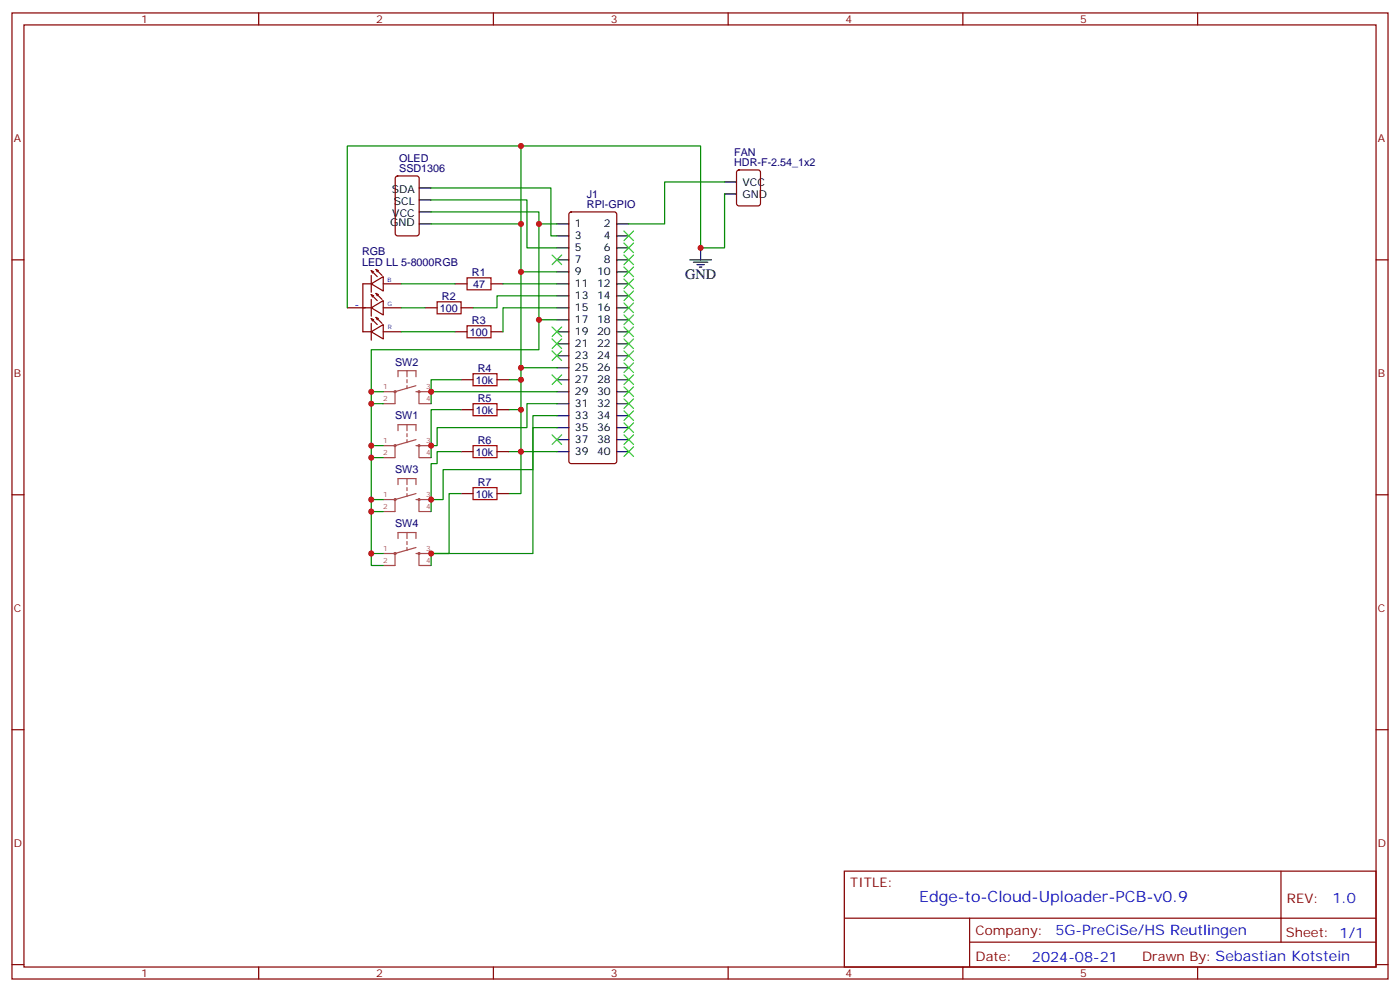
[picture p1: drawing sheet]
<svg xmlns="http://www.w3.org/2000/svg" width="412mm" height="292mm" viewBox="0 0 412 292" stroke-linecap="round" stroke-linejoin="round" font-family="sans-serif">
<g fill="none" stroke="#870000" stroke-width=".35">
<path d="M3.5 3.8h405.4v284.3h-405.4zM7.1 7.3h398.2v277.3h-398.2zM76.2 3.8v3.5M145.3 3.8v3.5M214.5 3.8v3.5M283.6 3.8v3.5M352.8 3.8v3.5M116.7 52l.4-.2h5.7l.6 .4 .1 16.5-.5 .7h-5.9l-.6-.4-.1-16.5zM217.2 50.2l.5-.2h5.6l.7 .5v9.4l-.4 .7h-5.9l-.7-.5v-9.4zM3.5 76.5h3.6M109.4 79.7l.3 .7M109.4 79.7l.7 .3"/>
<path d="M109.4 79.7l1.7 1.7M110.8 79.3l.3 .7M110.8 79.3l.7 .4M110.8 79.3l1.7 1.8M167.8 62.6l.5-.2h12.7l.5 .2 .2 .5v72.6l-.3 .5-.4 .3h-12.7l-.5-.3-.2-.5v-72.6zM405.3 76.5h3.6M102.3 90.6h7.1M109.4 97.7l3.5-2.2v4.3zM109.4 90.6l3.5-2.1v4.2zM109.4 83.5l3.5-2.1v4.3zM109.4 83.5h-2.5v14.1h2.5M109.4 93.8l.3 .7"/>
<path d="M109.4 93.8l.7 .3M109.4 93.8l1.7 1.7M109.4 81.1v4.9M109.4 88.1v5M109.4 95.2v4.9M109.4 86.7l.3 .7M109.4 86.7l.7 .4M109.4 86.7l1.7 1.8M110.8 93.4l.3 .7M110.8 93.4l.7 .4M110.8 93.4l1.7 1.8M110.8 86.4l.3 .7"/>
<path d="M110.8 86.4l.7 .3M110.8 86.4l1.7 1.7M112.9 97.6h5.3M112.9 90.6h5.3M112.9 83.5h5.3M125.2 90.6h3.6M134.1 97.6h3.5M134.1 83.5h3.5M135.8 90.6h3.5M144.6 97.6h3.6M144.6 83.5h3.6M135.8 111.8h3.5"/>
<path d="M146.4 111.8h3.5M135.8 120.6h3.5M135.8 132.9h3.5M146.4 120.6h3.5M146.4 132.9h3.5M3.5 145.6h3.6M135.8 145.3h3.5M146.4 145.3h3.5M405.3 145.6h3.6M3.5 214.8h3.6M405.3 214.8h3.6M248.7 256.4h156.6v28.2h-156.6z"/>
<path d="M377.3 256.4v20.9M248.7 270.2h156.5M285.6 277.3h119.6M285.6 270.2v14.2M3.5 283.9h3.6M76.2 284.6v3.5M145.3 284.6v3.5M214.5 284.6v3.5M283.6 284.6v3.5M352.8 284.6v3.5M405.3 283.9h3.6"/>
</g>
<g fill="none" stroke="#000" stroke-width=".35">
<path d="M123.5 58.8h3.5M123.5 55.3h3.5M213.4 53.6h3.6M213.4 57.1h3.6M123.5 65.9h3.5M123.5 62.4h3.5M164 65.9h3.6M164 69.4h3.6M164 73h3.6M164 76.5h3.6M181.7 65.9h3.5M181.7 69.4h3.5"/>
<path d="M181.7 73h3.5M181.7 76.5h3.5M203.2 76.5h6.3M204.3 77.2h4.2M205.3 77.9h2.1M206 78.6h.7M206.4 73v3.5M164 80h3.6M164 83.5h3.6M164 87.1h3.6M164 90.6h3.6M164 94.1h3.6"/>
<path d="M164 97.6h3.6M181.7 80h3.5M181.7 83.5h3.5M181.7 87.1h3.5M181.7 90.6h3.5M181.7 94.1h3.5M181.7 97.6h3.5M164 101.2h3.6M164 104.7h3.6M164 108.2h3.6M164 111.8h3.6M164 115.3h3.6"/>
<path d="M164 118.8h3.6M181.7 101.2h3.5M181.7 104.7h3.5M181.7 108.2h3.5M181.7 111.8h3.5M181.7 115.3h3.5M181.7 118.8h3.5M164 122.3h3.6M164 125.9h3.6M164 129.4h3.6M164 132.9h3.6M181.7 122.3h3.5"/>
<path d="M181.7 125.9h3.5M181.7 129.4h3.5M181.7 132.9h3.5"/>
</g>
<g fill="none" stroke="#008700" stroke-width=".35">
<path d="M127 55.3h35.3v14.1h1.7M127 58.8h28.2v14.2h8.8M153.5 43h-51.2v47.6M213.4 57.1v15.9h-7v-30h-52.9v37h10.5M213.4 53.6h-17.6v12.3h-10.6M127 62.4h31.7v3.5M127 65.9h26.5M164 65.9h-5.3v28.2h5.3M118.2 83.5h15.9M118.2 90.6h7M118.2 97.6h15.9M148.2 83.5h15.8"/>
<path d="M153.5 80v52.9h10.5M158.7 94.1v8.8h-49.3v12.4M164 87.1h-17.6v3.5h-7.1M164 90.6h-15.8v7M109.4 118.8v12.4h3.5M112.9 115.3h-3.5v3.5h3.5M135.8 111.8h-8.8v3.5M149.9 111.8h3.6M153.5 108.2h10.5M164 115.3h-37v3.5M164 118.8h-8.8v7.1h-26.4v5.3h-1.8M109.4 131.2v3.5h3.5"/>
<path d="M109.4 134.7v12.3h3.5M135.8 120.6h-8.8v14.1M135.8 132.9h-7v3.6h-1.8v14.1M149.9 132.9h3.6v12.4h-3.6M149.9 120.6h3.6M164 122.3h-7v15.9h-26.5v8.8h-3.5M164 125.9h-7v37h-30M109.4 147v3.6h3.5M109.4 150.6v12.3h3.5M135.8 145.3h-3.5v17.6h-5.3v3.5M109.4 162.9v3.5h3.5"/>
</g>
<path d="M128.8 88.8h7v3.6h-7zM137.6 81.8h7v3.5h-7zM137.6 95.9h7v3.5h-7zM139.3 110h7.1v3.5h-7.1zM139.3 118.8h7.1v3.5h-7.1zM139.3 131.2h7.1v3.5h-7.1zM139.3 143.5h7.1v3.5h-7.1z" fill="none" stroke="#a10000" stroke-width=".35"/>
<g fill="none" stroke="#a64a4a" stroke-width=".35">
<path d="M112.9 115.3h3.5M116.4 115.3v3.5h-3.5M117.2 110.9v-1.8h5.3v1.8M119.9 109.1v1.8M119.9 111.8v.8M119.9 113.5v.9M122.5 115.3h.9v3.5M122.5 113.5l-6.1 1.8M123.5 115.3h3.5M123.5 118.8h3.5M112.9 131.2h3.5M116.4 131.2v3.5h-3.5"/>
<path d="M117.2 126.8v-1.8h5.3v1.8M119.9 125v1.8M119.9 127.6v.9M119.9 129.4v.9M122.5 131.2h.9v3.5M122.5 129.4l-6.1 1.8M123.5 131.2h3.5M123.5 134.7h3.5M112.9 147h3.5M116.4 147v3.6h-3.5M117.2 142.6v-1.7h5.3v1.7M117.2 158.5v-1.8h5.3v1.8"/>
<path d="M119.9 140.9v1.7M119.9 143.5v.9M119.9 145.3v.9M119.9 156.7v1.8M119.9 159.4v.9M122.5 147h.9v3.6M122.5 145.3l-6.1 1.7M123.5 147h3.5M123.5 150.6h3.5M112.9 162.9h3.5M116.4 162.9v3.5h-3.5M119.9 161.1v.9"/>
<path d="M122.5 162.9h.9v3.5M122.5 161.1l-6.1 1.8M123.5 162.9h3.5M123.5 166.4h3.5"/>
</g>
<g fill="none" stroke="#a64a4a" stroke-width=".56">
<circle cx="116.4" cy="115.3" r=".18"/>
<circle cx="123.4" cy="115.3" r=".18"/>
<circle cx="116.4" cy="131.2" r=".18"/>
<circle cx="123.4" cy="131.2" r=".18"/>
<circle cx="116.4" cy="147" r=".18"/>
<circle cx="123.4" cy="147" r=".18"/>
<circle cx="116.4" cy="162.9" r=".18"/>
<circle cx="123.4" cy="162.9" r=".18"/>
</g>
<g fill="none" stroke="#3c3" stroke-width=".35">
<path d="M162.6 75.1l2.9 2.8M165.5 75.1l-2.9 2.8M183.8 68l2.8 2.8M183.8 75.1l2.8 2.8M183.8 78.6l2.8 2.8M183.8 71.5l2.8 2.9M186.6 68l-2.8 2.8M186.6 75.1l-2.8 2.8M186.6 78.6l-2.8 2.8M186.6 71.5l-2.8 2.9M162.6 99.8l2.9 2.8M162.6 96.2l2.9 2.9"/>
<path d="M165.5 96.2l-2.9 2.9M165.5 99.8l-2.9 2.8M183.8 82.1l2.8 2.8M183.8 89.2l2.8 2.8M183.8 92.7l2.8 2.8M183.8 99.8l2.8 2.8M183.8 85.7l2.8 2.8M183.8 96.2l2.8 2.9M186.6 82.1l-2.8 2.8M186.6 89.2l-2.8 2.8M186.6 92.7l-2.8 2.8M186.6 99.8l-2.8 2.8"/>
<path d="M186.6 85.7l-2.8 2.8M186.6 96.2l-2.8 2.9M162.6 103.3l2.9 2.8M162.6 110.3l2.9 2.9M165.5 103.3l-2.9 2.8M165.5 110.3l-2.9 2.9M183.8 103.3l2.8 2.8M183.8 106.8l2.8 2.8M183.8 110.3l2.8 2.9M183.8 117.4l2.8 2.8M183.8 113.9l2.8 2.8M186.6 103.3l-2.8 2.8"/>
<path d="M186.6 106.8l-2.8 2.8M186.6 110.3l-2.8 2.9M186.6 117.4l-2.8 2.8M186.6 113.9l-2.8 2.8M162.6 128l2.9 2.8M165.5 128l-2.9 2.8M183.8 124.5l2.8 2.8M183.8 128l2.8 2.8M183.8 131.5l2.8 2.8M183.8 120.9l2.8 2.9M186.6 124.5l-2.8 2.8M186.6 128l-2.8 2.8"/>
<path d="M186.6 131.5l-2.8 2.8M186.6 120.9l-2.8 2.9"/>
</g>
<g fill="#c00">
<circle cx="153.5" cy="80" r=".88"/>
<circle cx="153.5" cy="108.2" r=".88"/>
<circle cx="153.5" cy="43" r=".88"/>
<circle cx="158.8" cy="65.9" r=".88"/>
<circle cx="153.5" cy="65.9" r=".88"/>
<circle cx="127" cy="115.3" r=".88"/>
<circle cx="109.4" cy="115.3" r=".88"/>
<circle cx="158.8" cy="94.1" r=".88"/>
<circle cx="153.5" cy="111.8" r=".88"/>
<circle cx="109.4" cy="118.8" r=".88"/>
<circle cx="109.4" cy="131.2" r=".88"/>
<circle cx="153.5" cy="120.6" r=".88"/>
<circle cx="127" cy="131.2" r=".88"/>
<circle cx="109.4" cy="134.7" r=".88"/>
<circle cx="109.4" cy="147" r=".88"/>
<circle cx="153.5" cy="132.9" r=".88"/>
<circle cx="127" cy="147" r=".88"/>
<circle cx="109.4" cy="150.6" r=".88"/>
<circle cx="109.4" cy="162.9" r=".88"/>
<circle cx="127" cy="162.9" r=".88"/>
<circle cx="206.4" cy="73" r=".88"/>
</g>
<text font-size="4.6" fill="#00f" x="270.8" y="265.4">Edge-to-Cloud-Uploader-PCB-v0.9</text>
<text font-size="4.2" x="201.8" y="82.1">GND</text>
<g font-size="4.2" fill="#00f">
<text x="392.5" y="265.7">1.0</text>
<text x="310.9" y="275.2">5G-PreCiSe/HS Reutlingen</text>
<text x="304" y="283">2024-08-21</text>
</g>
<g font-size="3.9" fill="#800">
<text x="250.5" y="261">TITLE:</text>
<text x="379.1" y="265.7">REV:</text>
<text x="287.4" y="275.2">Company:</text>
<text x="378.7" y="275.8">Sheet: 1/1</text>
<text x="287.4" y="282.9">Date:</text>
<text x="336.4" y="282.9">Drawn By: Sebastian Kotstein</text>
</g>
<g font-size="3.2" fill="#800">
<text x="41.6" y="6.8">1</text>
<text x="110.8" y="6.8">2</text>
<text x="179.9" y="6.8">3</text>
<text x="249.1" y="6.8">4</text>
<text x="318.2" y="6.8">5</text>
<text x="4.1" y="41.9">A</text>
<text x="405.9" y="41.9">A</text>
<text x="4.1" y="111.1">B</text>
<text x="405.9" y="111.1">B</text>
<text x="4.1" y="180.2">C</text>
<text x="405.9" y="180.2">C</text>
<text x="4.1" y="249.3">D</text>
<text x="405.9" y="249.3">D</text>
<text x="41.6" y="287.6">1</text>
<text x="110.8" y="287.6">2</text>
<text x="179.9" y="287.6">3</text>
<text x="249.1" y="287.6">4</text>
<text x="318.2" y="287.6">5</text>
</g>
<g font-size="3.2" fill="#000080">
<text x="117.6" y="47.6">OLED</text>
<text x="216.3" y="45.8">FAN</text>
<text x="117.6" y="50.7">SSD1306</text>
<text x="216.3" y="49">HDR-F-2.54_1x2</text>
<text x="172.9" y="58.2">J1</text>
<text x="172.9" y="61.3">RPI-GPIO</text>
<text x="106.7" y="75.1">RGB</text>
<text x="106.7" y="78.2">LED LL 5-8000RGB</text>
<text x="139" y="81.2">R1</text>
<text x="130.2" y="88.2">R2</text>
<text x="139.4" y="84.7">47</text>
<text x="129.5" y="91.7">100</text>
<text x="139" y="95.3">R3</text>
<text x="138.4" y="98.8">100</text>
<text x="116.4" y="107.6">SW2</text>
<text x="140.2" y="112.9">10k</text>
<text x="140.8" y="109.4">R4</text>
<text x="140.8" y="118.2">R5</text>
<text x="116.4" y="123.5">SW1</text>
<text x="140.2" y="121.8">10k</text>
<text x="140.8" y="130.6">R6</text>
<text x="140.2" y="134.1">10k</text>
<text x="116.4" y="139.3">SW3</text>
<text x="140.8" y="142.9">R7</text>
<text x="140.2" y="146.4">10k</text>
<text x="116.4" y="155.2">SW4</text>
</g>
<g font-size="3.2">
<text x="115.4" y="56.7">SDA</text>
<text x="218.7" y="54.6">VCC</text>
<text x="218.7" y="58.1">GND</text>
<text x="115.6" y="63.8">VCC</text>
<text x="116" y="60.3">SCL</text>
<text x="114.9" y="66.6">GND</text>
<text x="169.3" y="67">1</text>
<text x="169.3" y="70.5">3</text>
<text x="177.9" y="67">2</text>
<text x="177.9" y="70.5">4</text>
<text x="169.3" y="74">5</text>
<text x="169.3" y="77.5">7</text>
<text x="177.9" y="74">6</text>
<text x="177.9" y="77.5">8</text>
<text x="169.3" y="81.1">9</text>
<text x="175.9" y="81.1">10</text>
<text x="169.3" y="84.6">11</text>
<text x="169.3" y="88.1">13</text>
<text x="175.9" y="84.6">12</text>
<text x="175.9" y="88.1">14</text>
<text x="169.3" y="91.7">15</text>
<text x="169.3" y="95.2">17</text>
<text x="175.9" y="91.7">16</text>
<text x="175.9" y="95.2">18</text>
<text x="169.3" y="98.7">19</text>
<text x="175.9" y="98.7">20</text>
<text x="169.3" y="102.2">21</text>
<text x="169.3" y="105.8">23</text>
<text x="175.9" y="102.2">22</text>
<text x="175.9" y="105.8">24</text>
<text x="169.3" y="109.3">25</text>
<text x="169.3" y="112.8">27</text>
<text x="175.9" y="109.3">26</text>
<text x="175.9" y="112.8">28</text>
<text x="169.3" y="116.3">29</text>
<text x="169.3" y="119.9">31</text>
<text x="175.9" y="116.3">30</text>
<text x="175.9" y="119.9">32</text>
<text x="169.3" y="123.4">33</text>
<text x="175.9" y="123.4">34</text>
<text x="169.3" y="126.9">35</text>
<text x="169.3" y="130.5">37</text>
<text x="175.9" y="126.9">36</text>
<text x="175.9" y="130.5">38</text>
<text x="169.3" y="134">39</text>
<text x="175.9" y="134">40</text>
</g>
<text font-size="3.2" fill="#00f" x="104.4" y="90.6">-</text>
<g font-size="2.1" fill="#a54b4b">
<text x="112.9" y="114.6">1</text>
<text x="112.9" y="118.1">2</text>
<text x="125.6" y="114.6">3</text>
<text x="125.6" y="118.1">4</text>
<text x="112.9" y="130.5">1</text>
<text x="125.6" y="130.5">3</text>
<text x="112.9" y="134">2</text>
<text x="125.6" y="134">4</text>
<text x="112.9" y="146.3">1</text>
<text x="112.9" y="149.9">2</text>
<text x="125.6" y="146.3">3</text>
<text x="125.6" y="149.9">4</text>
<text x="112.9" y="162.2">1</text>
<text x="112.9" y="165.7">2</text>
<text x="125.6" y="162.2">3</text>
<text x="125.6" y="165.7">4</text>
</g>
<g font-size="1.8" fill="#00f">
<text x="114.2" y="83">B</text>
<text x="114.2" y="90.1">G</text>
<text x="114.2" y="96.8">R</text>
</g>
</svg>
